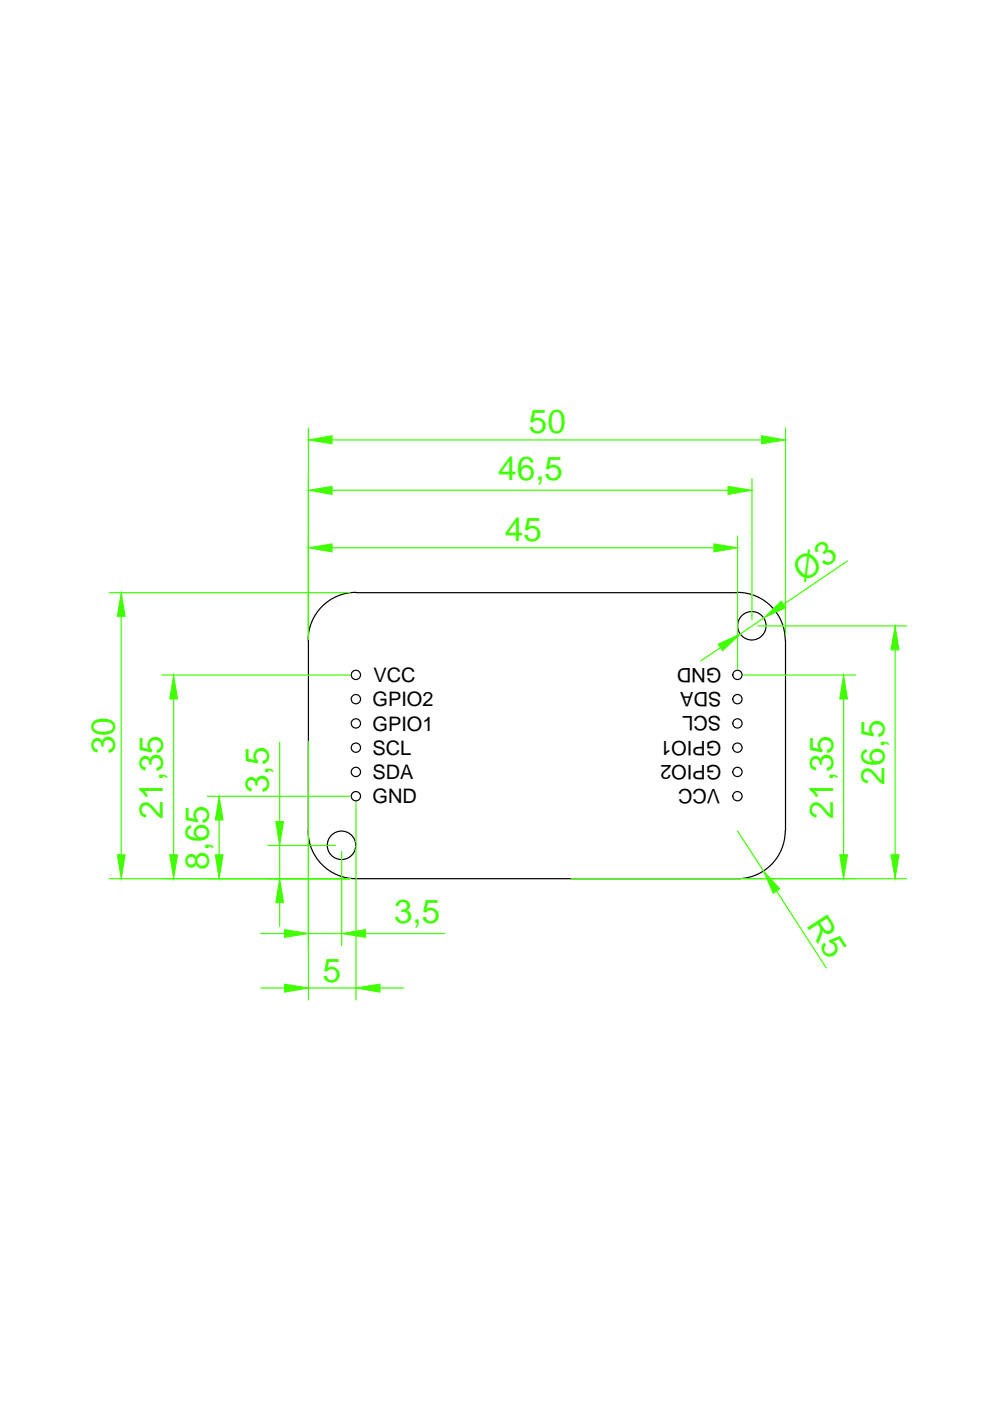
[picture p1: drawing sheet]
<svg xmlns="http://www.w3.org/2000/svg" width="210mm" height="297mm" viewBox="0 0 210 297" stroke-linecap="round" stroke-linejoin="round" font-family="sans-serif">
<g fill="none" stroke="#000" stroke-width=".25">
<path d="M65.4 135.8v40.4M75.5 125.6a10.1 10.1 0 0 0-10.2 10.1M75.5 125.7h80.9M156.4 125.6a10.1 10.1 0 0 1 10.1 10.1M166.5 135.8v40.4M65.3 176.2a10.1 10.1 0 0 0 10.2 10.1h80.9a10.1 10.1 0 0 0 10.1-10.1"/>
<circle cx="159.4" cy="132.7" r="3"/>
<circle cx="75.5" cy="153.4" r=".98"/>
<circle cx="75.5" cy="148.2" r=".98"/>
<circle cx="75.5" cy="143.1" r=".98"/>
<circle cx="75.5" cy="158.5" r=".98"/>
<circle cx="156.4" cy="148.2" r=".98"/>
<circle cx="156.4" cy="143.1" r=".98"/>
<circle cx="156.4" cy="153.4" r=".98"/>
<circle cx="156.4" cy="158.5" r=".98"/>
<circle cx="72.4" cy="179.2" r="3"/>
<circle cx="75.5" cy="168.8" r=".98"/>
<circle cx="75.5" cy="163.7" r=".98"/>
<circle cx="156.4" cy="163.7" r=".98"/>
<circle cx="156.4" cy="168.8" r=".98"/>
</g>
<g fill="none" stroke="#3fff00" stroke-width=".25">
<path d="M65.4 90.7v44.9M70.4 93.3h91.1M166.5 90.7v43.8M70.4 116.1h81M70.4 103.9h84M156.4 113.7v28.2M159.4 101.5v29.9M179.7 118.9l-13.6 9.2M23.2 125.7h51M25.7 130.7v50.5M152.8 137.3l-4.2 2.8M160.7 132.7h31.6"/>
<path d="M162 131l-5 3.4M189.8 137.8v43.4M34.3 143.1h39.9M36.8 148.2v33M59.3 157.3v16.9M65.4 157.2v54.8M157.7 143.1h23.7M178.9 148.2v33M43.9 168.8h30.3M46.5 173.9v7.3M56.8 179.3h14.4M59.3 179.3v7"/>
<path d="M75.5 170.1v41.9M156.4 176.2l5.5 8.5M23.2 186.3h51M55.3 197.9h5M59.3 191.4v5M65.4 197.9h7M72.4 180.5v20M77.5 197.9h16.8M121.1 186.3h71.2M164.6 188.9l10.6 16.3M55.3 209.5h5M65.4 209.5h10.1"/>
<path d="M80.6 209.5h5"/>
</g>
<g fill="#3fff00" stroke="#3fff00" stroke-width=".21">
<path d="M59.3 186.3l.8 5.1h-1.6z"/>
<path d="M58.5 174.2h1.6l-.8 5.1z"/>
<path d="M45.6 181.2h1.7l-.8 5.1z"/>
<path d="M46.5 168.8l.8 5.1h-1.7z"/>
<path d="M36 181.2h1.6l-.8 5.1z"/>
<path d="M36.8 143.1l.8 5.1h-1.6z"/>
<path d="M24.9 181.2h1.6l-.8 5.1z"/>
<path d="M25.7 125.7l.8 5h-1.6z"/>
<path d="M60.3 197.1l5.1 .8-5.1 .8z"/>
<path d="M72.4 197.9l5.1-.8v1.6z"/>
<path d="M65.4 116.1l5-.8v1.7z"/>
<path d="M151.4 115.3l5 .8-5 .9z"/>
<path d="M65.4 103.9l5-.8v1.7z"/>
<path d="M154.4 103.1l5 .8-5 .9z"/>
<path d="M65.4 93.3l5-.9v1.7z"/>
<path d="M161.5 92.4l5 .9-5 .8z"/>
<path d="M60.3 208.7l5.1 .8-5.1 .9z"/>
<path d="M75.5 209.5l5.1-.8v1.7z"/>
<path d="M178 181.2h1.7l-.8 5.1z"/>
<path d="M178.9 143.1l.8 5.1h-1.7z"/>
<path d="M188.9 181.2h1.7l-.8 5.1z"/>
<path d="M189.8 132.7l.8 5.1h-1.7z"/>
<path d="M161.9 184.7l3.4 3.8-1.4 .9z"/>
<path d="M152.3 136.6l4.7-2.2-3.8 3.6z"/>
<path d="M162 131l3.7-3.6 .9 1.4z"/>
</g>
<g font-size="7.1" fill="#3fff00">
<text x="112.1" y="91.9">50</text>
<text x="105.6" y="101.7">46,5</text>
<text x="107" y="114.8">45</text>
<text x="170.3" y="123.6" transform="rotate(-34 170.3 123.6)">Ø3</text>
<text x="24.4" y="159.9" transform="rotate(-90 24.4 159.9)">30</text>
<text x="187.5" y="166.4" transform="rotate(-90 187.5 166.4)">26,5</text>
<text x="34.5" y="173.5" transform="rotate(-90 34.5 173.5)">21,35</text>
<text x="57" y="168.1" transform="rotate(-90 57 168.1)">3,5</text>
<text x="176.6" y="173.5" transform="rotate(-90 176.6 173.5)">21,35</text>
<text x="44.2" y="184.5" transform="rotate(-90 44.2 184.5)">8,65</text>
<text x="83.6" y="195.6">3,5</text>
<text x="170.9" y="196.1" transform="rotate(57 170.9 196.1)">R5</text>
<text x="68.4" y="208.1">5</text>
</g>
<g font-size="4.2">
<text x="153" y="141.6" transform="rotate(180 153 141.6)">GND</text>
<text x="79" y="149.8">GPIO2</text>
<text x="79.2" y="144.6">VCC</text>
<text x="153" y="146.7" transform="rotate(180 153 146.7)">SDA</text>
<text x="79" y="154.9">GPIO1</text>
<text x="152.9" y="151.9" transform="rotate(180 152.9 151.9)">SCL</text>
<text x="79" y="160.1">SCL</text>
<text x="153" y="157" transform="rotate(180 153 157)">GPIO1</text>
<text x="79" y="165.2">SDA</text>
<text x="152.7" y="167.3" transform="rotate(180 152.7 167.3)">VCC</text>
<text x="153" y="162.2" transform="rotate(180 153 162.2)">GPIO2</text>
<text x="79" y="170.3">GND</text>
</g>
</svg>
